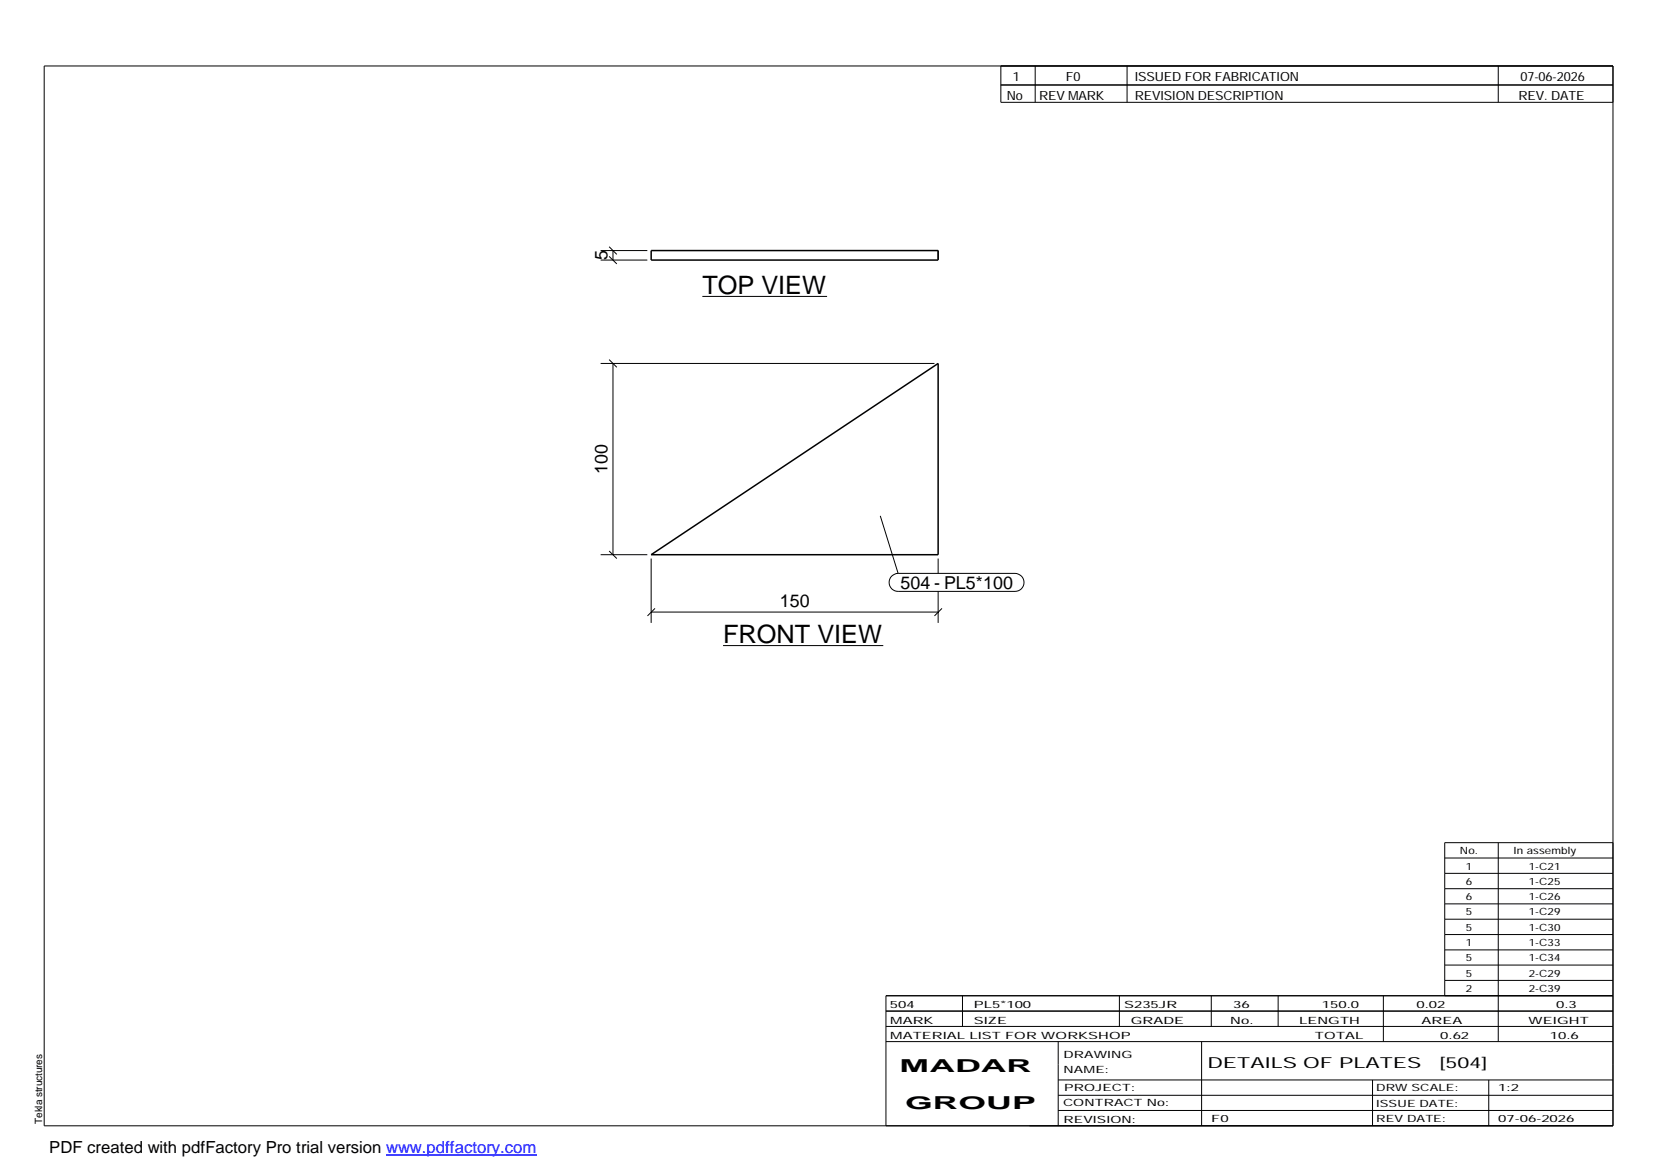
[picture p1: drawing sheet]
<svg xmlns="http://www.w3.org/2000/svg" width="420mm" height="297mm" viewBox="0 0 420 297" stroke-linecap="round" stroke-linejoin="round" font-family="sans-serif">
<path d="M165.3 63.6h72.9v2.4h-72.9zM165.3 140.8l72.9-48.5v48.5z" fill="none" stroke="#000" stroke-width=".38"/>
<path d="M238.2 63.6v2.4" fill="none" stroke="#000" stroke-width=".25" stroke-dasharray="2.1 2.1" stroke-linecap="butt"/>
<g fill="none" stroke="#000" stroke-width=".25">
<path d="M11.2 16.7h398.3v269.1h-398.3zM254.1 16.7v9.3h155.4M262.8 16.7v9.3M286.1 16.7v9.3M380.4 16.7v9.3M254.1 21.6h155.4M152.5 66h11.8M152.5 63.6h11.8M154.6 65.1l2 1.9M154.6 62.6l2 2M155.6 63.6v2.4M178.3 75.3h31.7"/>
<path d="M152.5 92.3h84.7M154.6 91.3l2 1.9M155.6 92.3v48.5M154.6 139.9l2 1.9M223.5 131l4.5 14.6M152.5 140.8h11.8M165.3 155.4h72.9M165.3 141.8v16.3M166.3 154.5l-1.9 1.9M226.4 146.2l.7-.4 .9-.2h29.7a2.29 2.29 0 0 1 2.3 2.3 2.29 2.29 0 0 1-2.3 2.2h-29.7a2.27 2.27 0 0 1-2.1-1.4 2.27 2.27 0 0 1 .5-2.5zM238.2 141.8v3.8M238.2 150.1v8"/>
<path d="M239.1 154.5l-1.9 1.9M183.6 163.9h40.6M366.8 217.8h42.7M380.4 213.9v50.5M409.5 213.9h-42.7v38.9M366.8 221.7h42.7M366.8 225.6h42.7M366.8 229.5h42.7M366.8 233.4h42.7M366.8 237.3h42.7M224.9 256.7h184.6M244.3 252.8v7.8"/>
<path d="M284.2 252.8v7.8M307.5 252.8v7.8M324.5 252.8v7.8M351.2 252.8v11.6M366.8 241.2h42.7M366.8 245h42.7M366.8 248.9h42.7M409.5 252.8h-184.6v33M224.9 264.4h184.6M224.9 260.6h184.6M268.6 264.4v21.4M268.6 274.2h140.9"/>
<path d="M268.6 278.1h140.9M305.1 264.4v21.4M348.4 274.2v11.6M378 274.2v11.6M268.6 281.9h140.9"/>
</g>
<path d="M98 293.3h38.2" fill="none" stroke="#00f" stroke-width=".3"/>
<g font-size="6.4">
<text x="178.3" y="74.5">TOP VIEW</text>
<text x="183.6" y="163.2">FRONT VIEW</text>
</g>
<g font-size="4.5">
<text x="154.3" y="66.1" transform="rotate(-90 154.3 66.1)">5</text>
<text x="154.3" y="120.3" transform="rotate(-90 154.3 120.3)">100</text>
<text x="228.6" y="149.6">504 - PL5*100</text>
<text x="198" y="154">150</text>
<text x="228.4" y="272.3">MADAR</text>
<text x="229.8" y="281.6">GROUP</text>
</g>
<text font-size="4.2" x="12.5" y="292.7">PDF created with pdfFactory Pro trial version www.pdffactory.com</text>
<g font-size="3.9">
<text x="306.5" y="271.3">DETAILS OF PLATES</text>
<text x="365.4" y="271.3">[504]</text>
</g>
<g font-size="3.2">
<text x="257.1" y="20.5">1</text>
<text x="270.6" y="20.5">F0</text>
<text x="288.1" y="20.5">ISSUED FOR FABRICATION</text>
<text x="386" y="20.5">07-06-2026</text>
<text x="255.6" y="25.5">No</text>
<text x="263.8" y="25.5">REV MARK</text>
<text x="288.1" y="25.5">REVISION DESCRIPTION</text>
<text x="385.5" y="25.5">REV. DATE</text>
</g>
<g font-size="2.5">
<text x="370.6" y="216.9">No.</text>
<text x="372.1" y="220.8">1</text>
<text x="384.3" y="216.9">In assembly</text>
<text x="388.1" y="220.8">1-C21</text>
<text x="372.1" y="224.6">6</text>
<text x="388.1" y="224.6">1-C25</text>
<text x="372.1" y="228.5">6</text>
<text x="372.1" y="232.4">5</text>
<text x="388.1" y="228.5">1-C26</text>
<text x="388.1" y="232.4">1-C29</text>
<text x="372.1" y="236.3">5</text>
<text x="388.1" y="236.3">1-C30</text>
<text x="372.1" y="240.2">1</text>
<text x="372.1" y="244.1">5</text>
<text x="388.1" y="240.2">1-C33</text>
<text x="388.1" y="244.1">1-C34</text>
<text x="372.1" y="247.9">5</text>
<text x="372.1" y="251.8">2</text>
<text x="388.1" y="247.9">2-C29</text>
<text x="388.1" y="251.8">2-C39</text>
<text x="225.9" y="255.9">504</text>
<text x="247.3" y="255.9">PL5*100</text>
<text x="285.4" y="255.9">S235JR</text>
<text x="313.1" y="255.9">36</text>
<text x="335.6" y="255.9">150.0</text>
<text x="359.6" y="255.9">0.02</text>
<text x="395.1" y="255.9">0.3</text>
<text x="226" y="263.7">MATERIAL LIST FOR WORKSHOP</text>
<text x="226" y="259.9">MARK</text>
<text x="247.2" y="259.9">SIZE</text>
<text x="287.1" y="259.9">GRADE</text>
<text x="312.3" y="259.9">No.</text>
<text x="329.8" y="259.9">LENGTH</text>
<text x="333.8" y="263.7">TOTAL</text>
<text x="360.9" y="259.9">AREA</text>
<text x="365.6" y="263.7">0.62</text>
<text x="388.1" y="259.9">WEIGHT</text>
<text x="393.4" y="263.7">10.6</text>
<text x="270" y="268.5">DRAWING</text>
<text x="270" y="272.5">NAME:</text>
<text x="269.9" y="280.9">CONTRACT No:</text>
<text x="270.2" y="277">PROJECT:</text>
<text x="349.4" y="277.1">DRW SCALE:</text>
<text x="349.4" y="281">ISSUE DATE:</text>
<text x="380.4" y="277.1">1:2</text>
<text x="10.7" y="285.4" transform="rotate(-90 10.7 285.4)">Tekla structures</text>
<text x="270" y="285">REVISION:</text>
<text x="307.5" y="284.8">F0</text>
<text x="349.4" y="284.8">REV DATE:</text>
<text x="380.4" y="284.8">07-06-2026</text>
</g>
</svg>
